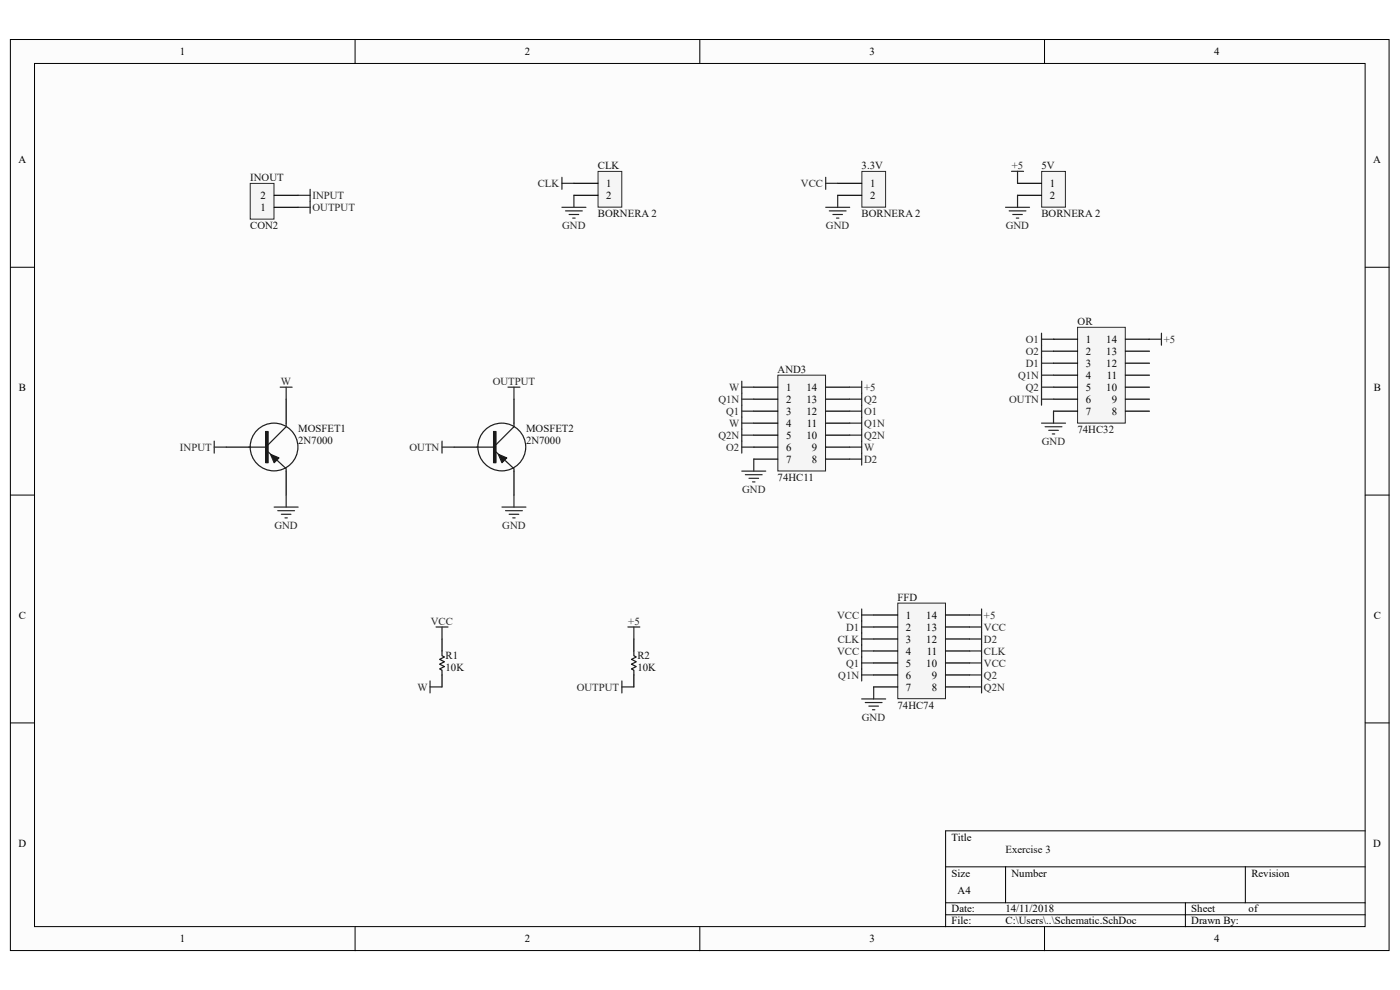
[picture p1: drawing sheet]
<svg xmlns="http://www.w3.org/2000/svg" width="297mm" height="210mm" viewBox="0 0 297 210" stroke-linecap="round" stroke-linejoin="round" font-family="sans-serif">
<path d="M2.2 8.4h292.5v193.2h-292.5z" fill="#fcfcfc"/>
<path d="M2.2 8.4h292.5v193.2h-292.5z" fill="none" stroke="#000" stroke-width=".21"/>
<path d="M7.4 13.5h282.2v183.1h-282.2z" fill="#fcfcfc"/>
<g fill="none" stroke="#000" stroke-width=".21">
<path d="M7.3 13.5h282.3v183.1h-282.3zM75.3 8.4v5.1M148.5 8.4v5.1M221.6 8.4v5.1M2.2 56.7h5.1M289.6 56.7h5.1M2.2 105h5.1M289.6 105h5.1M2.2 153.3h5.1M289.6 153.3h5.1M289.6 176.2h-89v20.4M75.3 196.6v5.1"/>
<path d="M148.5 196.6v5.1M200.6 183.9h89M200.6 191.5h89M200.6 194h89M213.3 183.9v7.6M221.6 196.6v5.1M251.5 191.5v5.1M264.2 183.9v7.6"/>
</g>
<path d="M228.6 69.5h10.1v20.2h-10.1z" fill="#f5f5f5"/>
<path d="M228.6 69.4h10.1v20.3h-10.1z" fill="none" stroke="#262626" stroke-width=".21"/>
<g fill="none" stroke="#000" stroke-width=".25">
<path d="M223.5 72h5.1M223.5 74.5h5.1M223.5 77h5.1M223.5 79.6h5.1M238.8 72h5M238.8 74.5h5M238.8 77h5M238.8 79.6h5M223.5 82.1h5.1M223.5 84.7h5.1M223.5 87.2h5.1M238.8 82.1h5"/>
<path d="M238.8 84.7h5M238.8 87.2h5"/>
</g>
<path d="M182.9 36.4h5v7.5h-5z" fill="#f5f5f5"/>
<path d="M182.8 36.4h5.1v7.5h-5.1z" fill="none" stroke="#262626" stroke-width=".21"/>
<path d="M177.7 38.9h5.1M177.7 41.4h5.1" fill="none" stroke="#000" stroke-width=".25"/>
<path d="M53.1 38.9h5v7.6h-5z" fill="#f5f5f5"/>
<path d="M53.1 38.9h5v7.6h-5z" fill="none" stroke="#262626" stroke-width=".21"/>
<path d="M58.2 44h5M58.2 41.4h5M93.8 135.5v2.6M93.8 143.2v2.5" fill="none" stroke="#000" stroke-width=".25"/>
<g fill="none" stroke="#262626" stroke-width=".25">
<path d="M175.2 37.6v2.6M175.2 38.9h2.5M63.2 44h2.6M63.2 41.4h2.6M65.8 40.2v5M175.2 44h5.1M175.9 44.7h3.6M176.7 45.5h2M177.5 46.3h.5M177.7 41.4v2.6M221 89.8h5M221.7 90.5h3.6"/>
<path d="M222.5 91.3h2M223.2 92h.6M223.5 87.2v2.6M92.5 133h2.5M93.8 133v2.5M91.2 144.4v2.6M91.2 145.7h2.6"/>
</g>
<path d="M93.8 138.1v1l.5 .3-1 .5 1 .5-1 .5 1 .5-1 .5 .5 .3v1" fill="none" stroke="#1c1c1c" stroke-width=".25"/>
<path d="M190.5 128h10.1v20.2h-10.1z" fill="#f5f5f5"/>
<path d="M190.5 127.9h10.1v20.3h-10.1z" fill="none" stroke="#262626" stroke-width=".21"/>
<g fill="none" stroke="#000" stroke-width=".25">
<path d="M185.3 130.5h5.1M185.3 133h5.1M185.3 135.5h5.1M185.3 138.1h5.1M200.6 130.5h5.1M200.6 133h5.1M200.6 135.5h5.1M200.6 138.1h5.1M185.3 140.6h5.1M185.3 143.2h5.1M185.3 145.7h5.1M200.6 140.6h5.1"/>
<path d="M200.6 143.2h5.1M200.6 145.7h5.1"/>
</g>
<path d="M182.8 148.3h5.1M183.6 149h3.5M184.3 149.8h2.1M185.1 150.6h.5M185.3 145.7v2.6" fill="none" stroke="#262626" stroke-width=".25"/>
<path d="M221 36.4h5v7.5h-5z" fill="#f5f5f5"/>
<path d="M221 36.4h5v7.5h-5z" fill="none" stroke="#262626" stroke-width=".21"/>
<path d="M215.9 38.9h5.1M215.9 41.4h5.1" fill="none" stroke="#000" stroke-width=".25"/>
<path d="M214.6 36.3h2.5M215.9 36.3v2.6M213.3 44h5.1M214.1 44.7h3.5M214.8 45.5h2.1M215.6 46.3h.5M215.9 41.4v2.6" fill="none" stroke="#262626" stroke-width=".25"/>
<path d="M126.9 36.4h5v7.5h-5z" fill="#f5f5f5"/>
<path d="M126.9 36.4h5v7.5h-5z" fill="none" stroke="#262626" stroke-width=".21"/>
<path d="M121.8 38.9h5M121.8 41.4h5" fill="none" stroke="#000" stroke-width=".25"/>
<g fill="none" stroke="#262626" stroke-width=".25">
<path d="M119.2 37.6v2.6M119.2 38.9h2.6M119.2 44h5.1M120 44.7h3.5M120.7 45.5h2.1M121.5 46.3h.5M121.8 41.4v2.6M182.8 129.2v2.5M182.8 134.3v10.1M182.8 130.5h2.5M182.8 138.1h2.5M182.8 135.5h2.5"/>
<path d="M182.8 140.6h2.5M182.8 143.2h2.5M205.7 143.2h2.5M205.7 145.7h2.5M208.2 141.9v5.1"/>
</g>
<path d="M165.1 79.6h10v20.3h-10z" fill="#f5f5f5"/>
<path d="M165 79.6h10.1v20.3h-10.1z" fill="none" stroke="#262626" stroke-width=".21"/>
<g fill="none" stroke="#000" stroke-width=".25">
<path d="M48 94.8h5.1M60.7 84.7v5.1M60.7 99.9v5.1M159.9 82.1h5.1M159.9 84.7h5.1M159.9 87.2h5.1M159.9 89.8h5.1M159.9 92.3h5.1M159.9 94.8h5.1M159.9 97.4h5.1M175.2 82.1h5.1M175.2 84.7h5.1"/>
<path d="M175.2 87.2h5.1M175.2 89.8h5.1M175.2 92.3h5.1M175.2 94.8h5.1M175.2 97.4h5.1M134.5 135.5v2.6M134.5 143.2v2.5"/>
</g>
<g fill="none" stroke="#262626" stroke-width=".25">
<path d="M221 70.7v15.2M221 72h2.5M221 74.5h2.5M221 77h2.5M221 79.6h2.5M243.8 72h2.6M246.4 70.7v2.5M157.4 99.9h5M157.4 80.9v15.2M157.4 82.1h2.5M157.4 84.7h2.5M157.4 87.2h2.5"/>
<path d="M157.4 89.8h2.5M157.4 92.3h2.5M157.4 94.8h2.5M159.9 97.4v2.5M180.3 82.1h2.5M180.3 84.7h2.5M180.3 87.2h2.5M180.3 89.8h2.5M180.3 92.3h2.5M180.3 94.8h2.5M180.3 97.4h2.5M182.8 80.9v17.8"/>
<path d="M221 82.1h2.5M221 84.7h2.5M158.1 100.7h3.6M158.9 101.5h2M159.7 102.2h.5M133.2 133h2.5M134.5 133v2.5M182.8 131.7v2.6M182.8 133h2.5M205.7 133h2.5M205.7 135.5h2.5M205.7 138.1h2.5"/>
<path d="M205.7 130.5h2.5M208.2 129.2v12.7M131.9 144.4v2.6M131.9 145.7h2.6M205.7 140.6h2.5"/>
</g>
<g fill="none" stroke="#1c1c1c" stroke-width=".25">
<path d="M134.5 138.1v1l.5 .3-1 .5 1 .5-1 .5 1 .5-1 .5 .5 .3v1"/>
<circle cx="58.1" cy="94.8" r="5.1"/>
</g>
<path d="M56.4 91.5h.5v6.7h-.5z" fill-rule="evenodd" fill="#1c1c1c"/>
<path d="M56.4 91.5h.5v6.7h-.5z" fill="none" stroke="#1c1c1c" stroke-width=".25"/>
<path d="M57.4 96.4l1.8 .7-1 1.1z" fill="#1c1c1c"/>
<g fill="none" stroke="#1c1c1c" stroke-width=".25">
<path d="M52.8 94.8h3.6M56.9 95.9l3.8 3.5v.5M57.4 96.4l1.8 .7-1 1.1zM60.7 89.8v.7l-3.8 3.8"/>
<circle cx="106.5" cy="94.8" r="5.1"/>
</g>
<path d="M45.4 93.6v2.5M45.4 94.8h2.6M59.4 82.1h2.6M60.7 82.1v2.6M58.2 107.6h5M58.9 108.3h3.6M59.7 109.1h2M60.4 109.9h.6M60.7 105v2.6" fill="none" stroke="#262626" stroke-width=".25"/>
<path d="M96.3 94.8h5.1M109 84.7v5.1M109 99.9v5.1" fill="none" stroke="#000" stroke-width=".25"/>
<path d="M104.7 91.5h.5v6.7h-.5z" fill-rule="evenodd" fill="#1c1c1c"/>
<path d="M104.7 91.5h.5v6.7h-.5z" fill="none" stroke="#1c1c1c" stroke-width=".25"/>
<path d="M105.7 96.4l1.8 .7-1 1.1z" fill="#1c1c1c"/>
<path d="M101.1 94.8h3.6M105.2 95.9l3.8 3.5v.5M105.7 96.4l1.8 .7-1 1.1zM109 89.8v.7l-3.8 3.8" fill="none" stroke="#1c1c1c" stroke-width=".25"/>
<path d="M93.8 93.6v2.5M93.8 94.8h2.5M107.8 82.1h2.5M109 82.1v2.6M106.5 107.6h5.1M107.3 108.3h3.5M108 109.1h2.1M108.8 109.9h.5M109 105v2.6" fill="none" stroke="#262626" stroke-width=".25"/>
<g font-size="2.3">
<text x="38.2" y="11.7">1</text>
<text x="111.3" y="11.7">2</text>
<text x="184.4" y="11.7">3</text>
<text x="257.6" y="11.7">4</text>
<text x="3.9" y="34.6">A</text>
<text x="291.3" y="34.6">A</text>
<text x="128.6" y="39.7">1</text>
<text x="184.6" y="39.7">1</text>
<text x="222.7" y="39.7">1</text>
<text x="55.2" y="44.7">1</text>
<text x="55.2" y="42.2">2</text>
<text x="128.6" y="42.2">2</text>
<text x="184.6" y="42.2">2</text>
<text x="222.7" y="42.2">2</text>
<text x="230.4" y="72.7">1</text>
<text x="230.4" y="75.3">2</text>
<text x="230.4" y="77.8">3</text>
<text x="234.7" y="77.8">12</text>
<text x="234.7" y="75.3">13</text>
<text x="234.7" y="72.7">14</text>
<text x="4" y="82.9">B</text>
<text x="166.8" y="82.9">1</text>
<text x="171.1" y="82.9">14</text>
<text x="230.4" y="80.3">4</text>
<text x="230.4" y="82.9">5</text>
<text x="234.7" y="82.9">10</text>
<text x="234.8" y="80.3">11</text>
<text x="291.4" y="82.9">B</text>
<text x="166.8" y="85.4">2</text>
<text x="166.8" y="88">3</text>
<text x="171.1" y="88">12</text>
<text x="171.1" y="85.4">13</text>
<text x="230.4" y="85.4">6</text>
<text x="230.4" y="88">7</text>
<text x="235.8" y="88">8</text>
<text x="235.8" y="85.4">9</text>
<text x="166.8" y="90.6">4</text>
<text x="166.8" y="93.1">5</text>
<text x="166.8" y="95.6">6</text>
<text x="171.1" y="93.1">10</text>
<text x="171.2" y="90.6">11</text>
<text x="172.3" y="95.6">9</text>
<text x="166.8" y="98.2">7</text>
<text x="172.3" y="98.2">8</text>
<text x="4" y="131.2">C</text>
<text x="192.2" y="131.2">1</text>
<text x="196.5" y="131.2">14</text>
<text x="291.4" y="131.2">C</text>
<text x="192.2" y="133.8">2</text>
<text x="192.2" y="136.3">3</text>
<text x="196.5" y="136.3">12</text>
<text x="196.5" y="133.8">13</text>
<text x="192.2" y="138.9">4</text>
<text x="192.2" y="141.4">5</text>
<text x="192.2" y="143.9">6</text>
<text x="196.5" y="141.4">10</text>
<text x="196.6" y="138.9">11</text>
<text x="197.6" y="143.9">9</text>
<text x="192.2" y="146.5">7</text>
<text x="197.6" y="146.5">8</text>
<text x="3.9" y="179.6">D</text>
<text x="201.9" y="178.3">Title</text>
<text x="291.3" y="179.6">D</text>
<text x="201.9" y="185.9">Size</text>
<text x="214.6" y="185.9">Number</text>
<text x="265.5" y="185.9">Revision</text>
<text x="203.2" y="189.7">A4</text>
<text x="201.9" y="193.5">Date:</text>
<text x="201.9" y="196.1">File:</text>
<text x="213.3" y="193.5">14/11/2018</text>
<text x="213.3" y="196.1">C:\Users\..\Schematic.SchDoc</text>
<text x="252.7" y="193.5">Sheet</text>
<text x="252.7" y="196.1">Drawn By:</text>
<text x="264.9" y="193.5">of</text>
<text x="38.2" y="199.9">1</text>
<text x="111.3" y="199.9">2</text>
<text x="184.4" y="199.9">3</text>
<text x="257.6" y="199.9">4</text>
</g>
<g font-size="2.3" fill="#0e0e0e">
<text x="126.8" y="35.9">CLK</text>
<text x="182.8" y="35.9">3.3V</text>
<text x="220.9" y="35.9">5V</text>
<text x="53.1" y="38.4">INOUT</text>
<text x="126.8" y="46">BORNERA 2</text>
<text x="182.8" y="46">BORNERA 2</text>
<text x="220.9" y="46">BORNERA 2</text>
<text x="53.1" y="48.6">CON2</text>
<text x="228.6" y="68.9">OR</text>
<text x="165" y="79.1">AND3</text>
<text x="63.2" y="91.6">MOSFET1</text>
<text x="63.2" y="94.1">2N7000</text>
<text x="111.6" y="91.6">MOSFET2</text>
<text x="111.6" y="94.1">2N7000</text>
<text x="228.6" y="91.8">74HC32</text>
<text x="165" y="102">74HC11</text>
<text x="190.4" y="127.4">FFD</text>
<text x="94.5" y="139.9">R1</text>
<text x="94.5" y="142.4">10K</text>
<text x="135.2" y="139.9">R2</text>
<text x="135.2" y="142.4">10K</text>
<text x="190.4" y="150.3">74HC74</text>
<text x="213.3" y="180.8">Exercise 3</text>
</g>
<g font-size="2.3" fill="#262626">
<text x="214.6" y="35.9">+5</text>
<text x="114.1" y="39.7">CLK</text>
<text x="169.9" y="39.7">VCC</text>
<text x="66.3" y="42.2">INPUT</text>
<text x="66.3" y="44.7">OUTPUT</text>
<text x="119.3" y="48.6">GND</text>
<text x="175.2" y="48.6">GND</text>
<text x="213.4" y="48.6">GND</text>
<text x="217.6" y="72.7">O1</text>
<text x="217.6" y="75.3">O2</text>
<text x="217.6" y="77.8">D1</text>
<text x="246.9" y="72.7">+5</text>
<text x="59.6" y="81.6">W</text>
<text x="104.5" y="81.6">OUTPUT</text>
<text x="154.7" y="82.9">W</text>
<text x="183.3" y="82.9">+5</text>
<text x="216" y="80.3">Q1N</text>
<text x="217.6" y="82.9">Q2</text>
<text x="152.4" y="85.4">Q1N</text>
<text x="154" y="88">Q1</text>
<text x="183.3" y="85.4">Q2</text>
<text x="183.3" y="88">O1</text>
<text x="214.1" y="85.4">OUTN</text>
<text x="38.2" y="95.6">INPUT</text>
<text x="86.9" y="95.6">OUTN</text>
<text x="152.4" y="93.1">Q2N</text>
<text x="154" y="95.6">O2</text>
<text x="154.7" y="90.6">W</text>
<text x="183.3" y="90.6">Q1N</text>
<text x="183.3" y="93.1">Q2N</text>
<text x="183.3" y="95.6">W</text>
<text x="221" y="94.4">GND</text>
<text x="183.3" y="98.2">D2</text>
<text x="157.4" y="104.5">GND</text>
<text x="58.2" y="112.1">GND</text>
<text x="106.6" y="112.1">GND</text>
<text x="177.6" y="131.2">VCC</text>
<text x="208.7" y="131.2">+5</text>
<text x="91.4" y="132.5">VCC</text>
<text x="133.3" y="132.5">+5</text>
<text x="177.7" y="136.3">CLK</text>
<text x="179.5" y="133.8">D1</text>
<text x="208.7" y="136.3">D2</text>
<text x="208.7" y="133.8">VCC</text>
<text x="177.6" y="138.9">VCC</text>
<text x="177.8" y="143.9">Q1N</text>
<text x="179.5" y="141.4">Q1</text>
<text x="208.7" y="143.9">Q2</text>
<text x="208.7" y="141.4">VCC</text>
<text x="208.7" y="138.9">CLK</text>
<text x="88.6" y="146.5">W</text>
<text x="122.3" y="146.5">OUTPUT</text>
<text x="208.7" y="146.5">Q2N</text>
<text x="182.8" y="152.9">GND</text>
</g>
</svg>
